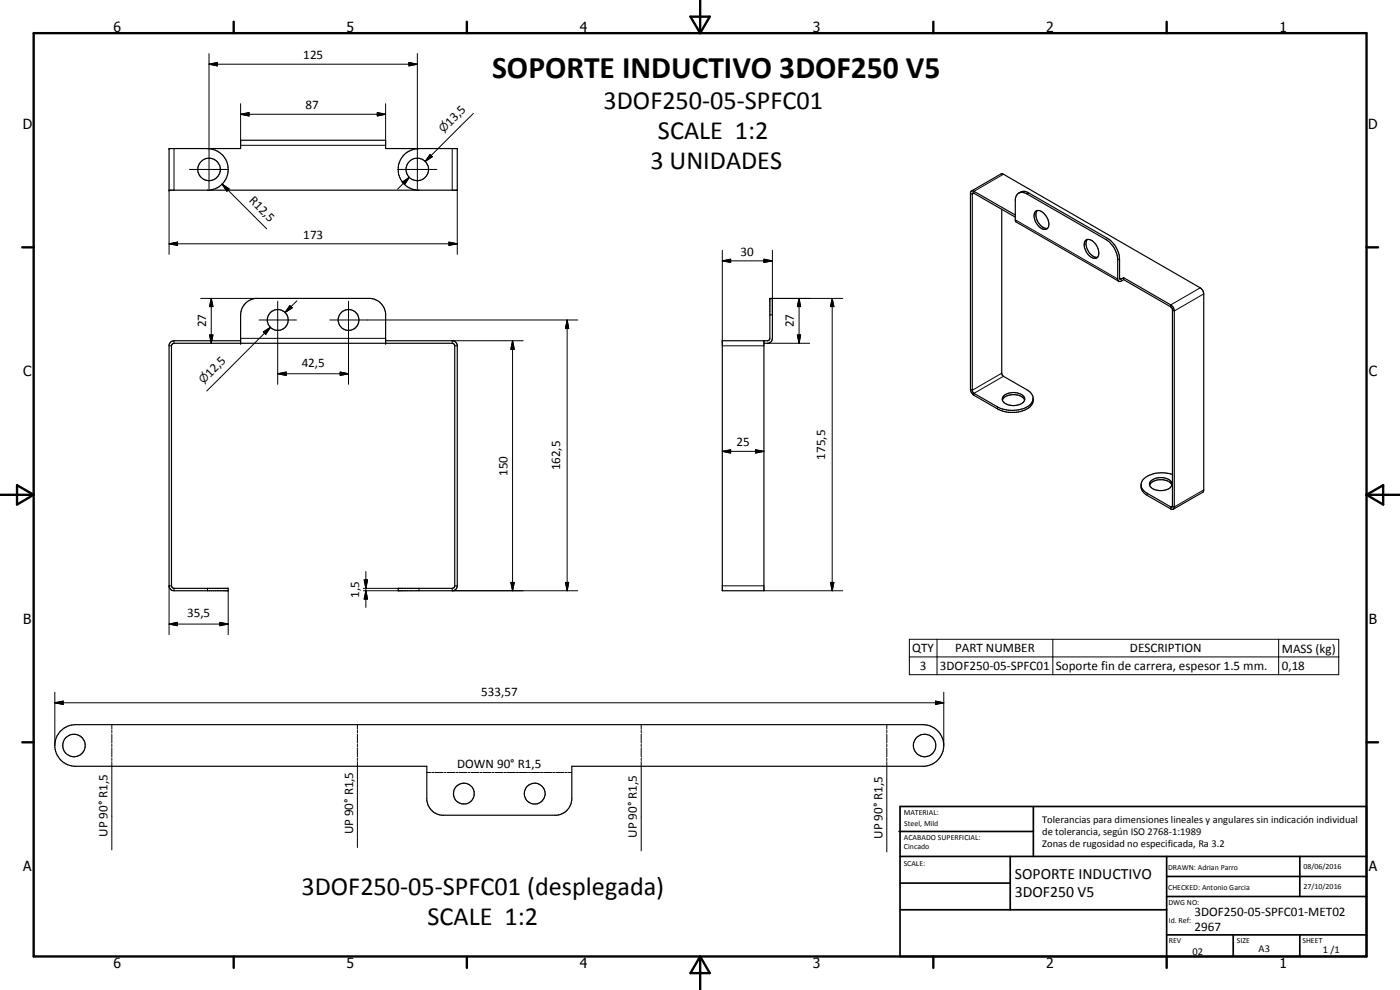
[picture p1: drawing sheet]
<svg xmlns="http://www.w3.org/2000/svg" width="420mm" height="297mm" viewBox="0 0 420 297" stroke-linecap="round" stroke-linejoin="round" font-family="sans-serif">
<g fill="none" stroke="#000" stroke-width=".35">
<path d="M50.7 44.6h21.5v-2.5h43.5v2.5h21.5v12.5h-86.5zM62.3 44.6a6.3 6.3 0 0 1 6.2 5.9 6.3 6.3 0 0 1-5.6 6.6M125.8 44.6a6.3 6.3 0 0 0-6.3 5.9 6.3 6.3 0 0 0 5.6 6.6M291.5 57.3h.6l12.6 7.2M291.5 57.3l-.3 .7v58.8a2.3 2.3 0 0 0 1.1 1.8l7.1 4.1a8.8 8.8 0 0 0 10.2-1.2 2.79 2.79 0 0 0 .4-2.7l-1-1.3-7.9-4.6-.5-.8v-49.3M291.5 57.3l9.3-5.2 59.4 34.3 .8 .8 .3 1v58.8l-.3 .7-8.9 5.1M305.4 58.2a2.16 2.16 0 0 1 2.8 0l23.7 13.7a7.8 7.8 0 0 1 3.5 5.7v6.1l.3 .7-30.7-17.8-.3-.4v-6.4zM305.7 58a2.44 2.44 0 0 1 3.1-.1l23.6 13.6a7.7 7.7 0 0 1 3.3 4.4l.3 1.8v5.9l.4 .2 .8-.5M304.7 65.2l-12.4-7.2-.3-.1-.2 .3v59.1l.5 .7 7.1 4.1a9.3 9.3 0 0 0 9.9-.9l.7-1.3M311.3 63.2h-.2a2.68 2.68 0 0 0 0 3.9 2.4 2.4 0 0 0 3.3 1.4M311.3 63.2a4.2 4.2 0 0 1 3.5 3.9l-.1 1-.3 .4M311.3 63.2a4 4 0 0 0 2.5 5.3h.6"/>
<path d="M325.7 72.3a1.6 1.6 0 0 1 2.4 .2 3.5 3.5 0 0 1 1.1 4.9 3 3 0 0 1-3.5-2.5l-.3-1.5zM326.3 71.9a4 4 0 0 0 2 5.1l1.1 .2M337.2 83.9l14.2 8.2 .5 .7-.1 59.3h-.4l-7.5-4.4-1-.8-.4-1.1M337.2 83.3l14.4 8.3 .7 1.2 .1 59.3-.3 .7M337.2 83.3v.6M337.2 83.9l-.9 .5h-.6M72.2 103v-8.5a5 5 0 0 1 4.5-5h34.6a5.1 5.1 0 0 1 4.4 4.5v9M72.2 102.2h-20l-.8 .3-.6 .7v73.1a1.49 1.49 0 0 0 1.4 .9h16.3v-.7h-16.3l-.4-.1-.3-.6v-72l.3-.7 83.9-.1 .7 .4 .1 72.5-.8 .6h-16.2v.7h16.2l1.1-.4 .4-.7v-72.3a1.52 1.52 0 0 0-1.5-1.6h-20M229.3 102.2v75h-12.5v-75h13.7l.3-.2 .2-.5v-12h.8v12.3l-.2 .6-.8 .5-1.5 .1M301.3 118.7a4.7 4.7 0 0 1 6.1 .5 1.75 1.75 0 0 1-1.6 2.2 4.2 4.2 0 0 1-4.9-1.3v-.7zM300.8 120.1a4.2 4.2 0 0 1 6.7 0M345 145.5a4.3 4.3 0 0 1 6.6-.2l.1 .2"/>
<path d="M345.5 144.2a4.6 4.6 0 0 1 6.1 .5 1.92 1.92 0 0 1-2 2.4 4 4 0 0 1-4.6-1.4v-.8zM351.9 142.4a8.8 8.8 0 0 0-8.8 1.4 3.1 3.1 0 0 0 1.2 4.8l7.1 4.1 .7 .1M18.3 219.2a6.2 6.2 0 0 1 4.4-1.8h254.3a6.3 6.3 0 0 1 6.2 6 6.3 6.3 0 0 1-5.6 6.5h-106v9.7a5 5 0 0 1-4.5 5h-34.5a5.1 5.1 0 0 1-4.5-4.4v-10.3h-106a6.3 6.3 0 0 1-5.3-4.1 6.3 6.3 0 0 1 1.5-6.6z"/>
<circle cx="62.7" cy="50.8" r="3.4"/>
<circle cx="125.2" cy="50.8" r="3.4"/>
<circle cx="83.3" cy="96" r="3.1"/>
<circle cx="104.6" cy="96" r="3.1"/>
<circle cx="22.2" cy="223.7" r="3.4"/>
<circle cx="139.2" cy="238.1" r="3.1"/>
<circle cx="160.5" cy="238.1" r="3.1"/>
<circle cx="277.5" cy="223.7" r="3.4"/>
</g>
<g fill="none" stroke="#000" stroke-width=".3">
<path d="M62.7 19.3l2.5-.5v1zM62.7 19.3h62.6M62.7 16.1v40.6M122.7 18.8l2.6 .5-2.6 .5zM125.3 16.1v40.6M72.2 34.3l2.5-.5v1zM72.2 34.3h43.5M72.2 31.1v11M113.2 33.8l2.5 .5-2.5 .5zM115.7 31.1v11M142.1 34l-14.5 14.4M50.7 57.1v19.2"/>
<path d="M52.2 44.6v12.5M56.8 50.8h11.8M66.7 55.2l2.1 1.5-.7 .7zM66.7 55.2l13.3 13.5M72.2 43.6h43.5M119.4 50.8h11.7M120.7 54.7l2.1-1.5-1.4 2.1zM122.8 53.2l-3.5 3.6M129.1 46.4l.6 .6-2.1 1.4zM129.4 46.7l-1.8 1.7M135.7 44.6v12.5M137.2 57.1v19.2"/>
<path d="M301.1 52.3l-8.8 5.1v.6l-.5 .3-.6-.3M308.8 57.9l-.6 .3M50.7 73.2l2.5-.6v1zM50.7 73.2h86.5M134.7 72.6l2.5 .6-2.5 .4zM216.8 78.3l2.5-.5v.9zM216.8 75.1v28.7h12.5M216.8 78.3h15M229.3 77.8l2.5 .5-2.5 .4zM231.8 75.1v19.4h-.8M304.7 66l30.7 17.7M332.4 71.5l-.5 .4"/>
<path d="M336 77.7l-.6 .3M60.2 89.5h17M63.4 89.5l.5 2.5h-1zM63.4 89.5v13.5M77.8 96h11.2M79 99.6l2.1-1.4-1.4 2.1zM81.1 98.2l-1.7 1.8M81.1 98.2l-19.1 19.1M83.3 90.4v24.9M87 91.7l.7 .7-2.2 1.4zM89.1 90.3l-3.6 3.5M99 96h74.4"/>
<path d="M104.6 90.4v24.9M170.2 96l.5 2.5h-1zM170.2 96v81.2M231.8 89.5h21.1M239.8 89.5l.5 2.5h-1zM239.8 89.5v13.5M249.8 89.5l.5 2.5h-1.1zM249.8 89.5v87.7M336 83.4l.5 .3M360.2 86.4l-8.8 5.1v.6M361.3 88.2l-8.9 5.1-.5-.3M50.7 103.8h.8"/>
<path d="M52.2 102.2v.8M62.9 100.5h1l-.5 2.5zM72.2 101.5h43.5M83.3 112.1l2.6-.5v1zM83.3 112.1h21.3M102.1 111.6l2.5 .5-2.5 .5zM136.5 103.8h.7M153.8 102.2l.5 2.6h-1zM153.8 102.2v75M157 102.2h-21.3v.8M230.3 103h12.7M239.3 100.5h1l-.5 2.5z"/>
<path d="M300.6 112l-8.8 5.1-.6-.3M301.1 112.9l-8.8 5.1v.6M216.8 135.4l2.5-.4v.9zM216.8 135.4h12.5M226.8 135l2.5 .4-2.5 .5zM299.4 122.1v.6M344.3 148v.6M361.3 147l-8.9 5.1-.5-.3-.5 .3v.6M51.5 175.8h-.8v14.6M52.2 176.5v.7M62.3 176.5v.7M68.5 177.2v13.2"/>
<path d="M109 177.2h10.5M109 176.5h10.5M109.3 174h1l-.5 2.5zM109.8 177.2l.5 2.5h-1zM109.8 171.5v10.7M125.8 176.5v.7M135.7 176.5v.7h37.7M136.5 175.8h.7M153.3 174.8h1l-.5 2.4zM169.7 174.8h1l-.5 2.4zM216.8 175.8h12.5M229.3 177.2h23.6"/>
<path d="M249.2 174.8h1.1l-.5 2.4zM50.7 187.2l2.5-.5v1zM50.7 187.2h17.8M66 186.7l2.5 .5-2.5 .5zM272.9 191.8h128.9v10.6h-128.9zM272.9 197.1h128.9M281.2 191.8v10.6M316 191.8v10.6M383.7 191.8v10.6M16.5 210.9l2.5-.5v1zM16.5 210.9h266.7M16.5 207.7v16"/>
<path d="M33.6 217.4v1.4M33.6 219.2v.6M107.3 217.4v1.4M107.3 219.2v.6M192.4 217.4v1.4M192.4 219.2v.6M266.1 217.4v1.4M266.1 219.2v.6M280.7 210.4l2.5 .5-2.5 .5zM283.2 207.7v16M33.6 220.2v2.8M33.6 223.3v.7"/>
<path d="M33.6 224.4v2.7M33.6 227.5v.7M33.6 228.5v26.5M107.3 220.2v2.8M107.3 223.3v.7M107.3 224.4v2.7M107.3 227.5v.7M107.3 228.5v25.8M128.1 231.8h1.2M129.6 231.8h.6M130.5 231.8h2.4M133.3 231.8h.5"/>
<path d="M134.1 231.8h2.5M136.9 231.8h.5M137.7 231.8h2.5M140.5 231.8h.6M141.4 231.8h2.4M144.1 231.8h.6M145 231.8h2.4M147.7 231.8h.6M148.6 231.8h2.4M151.3 231.8h.7M152.3 231.8h2.4M155 231.8h.6"/>
<path d="M155.9 231.8h2.4M158.6 231.8h.6M159.5 231.8h2.4M162.2 231.8h.6M163.1 231.8h2.5M165.9 231.8h.5M166.8 231.8h2.4M169.5 231.8h.6M170.4 231.8h1.2M192.4 220.2v2.8M192.4 223.3v.7M192.4 224.4v2.7"/>
<path d="M192.4 227.5v.7M192.4 228.5v26.8M266.1 220.2v2.8M266.1 223.3v.7M266.1 224.4v2.7M266.1 227.5v.7M266.1 228.5v27.1"/>
</g>
<g fill="#000">
<circle cx="50.7" cy="44.6" r=".18"/>
<circle cx="50.7" cy="57.1" r=".18"/>
<circle cx="231" cy="89.5" r=".18"/>
<circle cx="231.8" cy="89.5" r=".18"/>
<circle cx="72.2" cy="103" r=".18"/>
<circle cx="115.7" cy="103" r=".18"/>
</g>
<g fill="none" stroke="#000" stroke-width=".71">
<path d="M10.1 9.9h400v277.1h-400zM70.1 6.5v3.4M140.1 6.5v3.4M207.2 5h5.8l-2.9 4.9zM210.1 0v9.9M280.1 6.5v3.4M350.1 6.5v3.4M6.7 74.2h3.4M410.1 74.2h3.5M.1 148.5h10M5.1 145.6l5 2.9-5 2.9zM410.1 148.5h10"/>
<path d="M410.1 148.5l5-2.9v5.8zM6.7 222.7h3.4M410.1 222.7h3.5M70.1 287v3.4M140.1 287v3.4M210.1 287v10M210.1 287l2.9 5h-5.8zM280.1 287v3.4M350.1 287v3.4"/>
</g>
<g fill="none" stroke="#000" stroke-width=".51">
<path d="M269.8 249.5h40.3M270.1 242h140v45h-140zM270.1 257h140M303.2 257v16M310.1 242v15M350.1 257v30M390.1 257v12M270.1 265h33.1M270.1 273h80M350.1 269h60M350.1 263h60M350.1 280.5h60"/>
<path d="M370.1 280.5v6.5M390.1 280.5v6.5"/>
</g>
<g fill="#000">
<path d="M62.7 19.3l2.5-.5v1zM122.7 18.8l2.6 .5-2.6 .5zM72.2 34.3l2.5-.5v1zM113.2 33.8l2.5 .5-2.5 .5zM66.7 55.2l2.1 1.5-.7 .7zM120.7 54.7l2.1-1.5-1.4 2.1zM129.1 46.4l.6 .6-2.1 1.4zM50.7 73.2l2.5-.6v1zM134.7 72.6l2.5 .6-2.5 .4zM216.8 78.3l2.5-.5v.9zM229.3 77.8l2.5 .5-2.5 .4zM63.4 89.5l.5 2.5h-1z"/>
<path d="M87 91.7l.7 .7-2.2 1.4zM170.2 96l.5 2.5h-1zM239.8 89.5l.5 2.5h-1zM249.8 89.5l.5 2.5h-1.1zM62.9 100.5h1l-.5 2.5zM79 99.6l2.1-1.4-1.4 2.1zM83.3 112.1l2.6-.5v1zM102.1 111.6l2.5 .5-2.5 .5zM153.8 102.2l.5 2.6h-1zM239.3 100.5h1l-.5 2.5zM216.8 135.4l2.5-.4v.9zM226.8 135l2.5 .4-2.5 .5z"/>
<path d="M109.3 174h1l-.5 2.5zM109.8 177.2l.5 2.5h-1zM153.3 174.8h1l-.5 2.4zM169.7 174.8h1l-.5 2.4zM249.2 174.8h1.1l-.5 2.4zM50.7 187.2l2.5-.5v1zM66 186.7l2.5 .5-2.5 .5zM16.5 210.9l2.5-.5v1zM280.7 210.4l2.5 .5-2.5 .5z"/>
</g>
<text font-size="9.4" x="147.7" y="23.3">SOPORTE INDUCTIVO 3DOF250 V5</text>
<g font-size="7.9">
<text x="181.1" y="32.8">3DOF250-05-SPFC01</text>
<text x="197.5" y="41.8">SCALE 1:2</text>
<text x="195.2" y="50.8">3 UNIDADES</text>
<text x="90.5" y="268.6">3DOF250-05-SPFC01 (desplegada)</text>
<text x="128.3" y="277.6">SCALE 1:2</text>
</g>
<g font-size="4.7">
<text x="304.6" y="263.8">SOPORTE INDUCTIVO</text>
<text x="304.6" y="269.2">3DOF250 V5</text>
</g>
<g font-size="4.2">
<text x="34" y="9.6">6</text>
<text x="104" y="9.6">5</text>
<text x="174" y="9.6">4</text>
<text x="244" y="9.6">3</text>
<text x="314" y="9.6">2</text>
<text x="384" y="9.6">1</text>
<text x="6.8" y="38.7">D</text>
<text x="410.6" y="38.7">D</text>
<text x="7" y="112.9">C</text>
<text x="410.8" y="112.9">C</text>
<text x="7" y="187.1">B</text>
<text x="410.8" y="187.1">B</text>
<text x="7" y="261.4">A</text>
<text x="410.8" y="261.4">A</text>
<text x="34" y="290.4">6</text>
<text x="104" y="290.4">5</text>
<text x="174" y="290.4">4</text>
<text x="244" y="290.4">3</text>
<text x="314" y="290.4">2</text>
<text x="384" y="290.4">1</text>
</g>
<g font-size="3.9">
<text x="91" y="17.7">125</text>
<text x="91.7" y="32.8">87</text>
<text x="135.1" y="38" transform="rotate(-45 135.1 38)">13,5</text>
<text x="74.6" y="60.2" transform="rotate(45 74.6 60.2)">R12,5</text>
<text x="91" y="71.6">173</text>
<text x="222.3" y="76.8">30</text>
<text x="61.9" y="98.3" transform="rotate(-90 61.9 98.3)">27</text>
<text x="238.2" y="98.3" transform="rotate(-90 238.2 98.3)">27</text>
<text x="63.1" y="113.3" transform="rotate(-45 63.1 113.3)">12,5</text>
<text x="90.5" y="110.1">42,5</text>
<text x="221.1" y="133.9">25</text>
<text x="247.7" y="137.9" transform="rotate(-90 247.7 137.9)">175,5</text>
<text x="152.3" y="142.8" transform="rotate(-90 152.3 142.8)">150</text>
<text x="168.1" y="141.1" transform="rotate(-90 168.1 141.1)">162,5</text>
<text x="107.8" y="179.4" transform="rotate(-90 107.8 179.4)">1,5</text>
<text x="56.2" y="185.2">35,5</text>
<text x="273.8" y="195.7">QTY</text>
<text x="286.6" y="195.7">PART NUMBER</text>
<text x="339.1" y="195.7">DESCRIPTION</text>
<text x="384.7" y="195.8">MASS (kg)</text>
<text x="276.1" y="201">3</text>
<text x="282.1" y="201">3DOF250-05-SPFC01</text>
<text x="316.9" y="201.1">Soporte fin de carrera, espesor 1.5 mm.</text>
<text x="384.7" y="201">0,18</text>
<text x="144.4" y="208.8">533,57</text>
<text x="137.2" y="230.5">DOWN 90° R1,5</text>
<text x="32.2" y="251.1" transform="rotate(-90 32.2 251.1)">UP 90° R1,5</text>
<text x="105.9" y="250.4" transform="rotate(-90 105.9 250.4)">UP 90° R1,5</text>
<text x="191.1" y="251.4" transform="rotate(-90 191.1 251.4)">UP 90° R1,5</text>
<text x="264.8" y="251.7" transform="rotate(-90 264.8 251.7)">UP 90° R1,5</text>
<text x="358.5" y="275">3DOF250-05-SPFC01-MET02</text>
<text x="358.5" y="279.4">2967</text>
</g>
<g font-size="3.3">
<text x="133.1" y="40" transform="rotate(-45 133.1 40)">⌀</text>
<text x="61.1" y="115.3" transform="rotate(-45 61.1 115.3)">⌀</text>
</g>
<g font-size="3.1">
<text x="312.7" y="246.8">Tolerancias para dimensiones lineales y angulares sin indicación individual</text>
<text x="312.7" y="250.4">de tolerancia, según ISO 2768-1:1989</text>
<text x="312.7" y="254">Zonas de rugosidad no especificada, Ra 3.2</text>
<text x="357.9" y="286.4">02</text>
<text x="377.7" y="285.6">A3</text>
<text x="397" y="285.9">1 /1</text>
</g>
<g font-size="2.4">
<text x="271.2" y="244.4">MATERIAL:</text>
<text x="271.3" y="252">ACABADO SUPERFICIAL:</text>
<text x="271.4" y="247.9">Steel, Mild</text>
<text x="271.3" y="254.6">Cincado</text>
<text x="271.2" y="259.7">SCALE:</text>
<text x="350.6" y="261">DRAWN: Adrian Parro</text>
<text x="391.2" y="260.6">08/06/2016</text>
<text x="350.6" y="267">CHECKED: Antonio Garcia</text>
<text x="391.2" y="266.7">27/10/2016</text>
<text x="350.6" y="271.4">DWG NO:</text>
<text x="350.8" y="276.9">Id. Ref:</text>
<text x="350.8" y="282.8">REV</text>
<text x="371.2" y="282.9">SIZE</text>
<text x="390.9" y="282.9">SHEET</text>
</g>
</svg>
